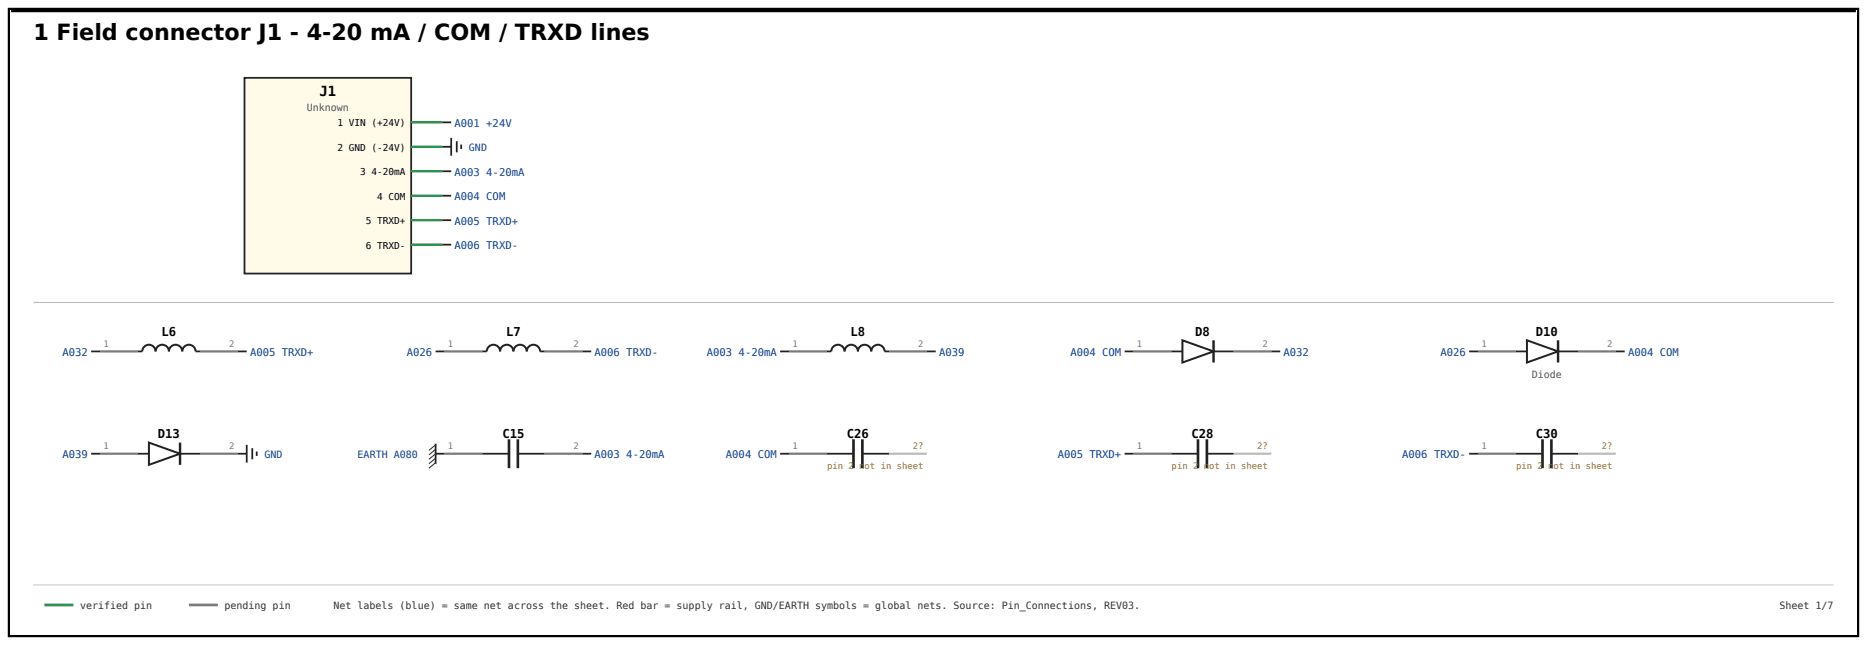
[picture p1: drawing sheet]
<svg xmlns="http://www.w3.org/2000/svg" width="444mm" height="153mm" viewBox="0 0 444 153" stroke-linecap="round" stroke-linejoin="round" font-family="sans-serif">
<path d="M2.1 2.1h440.3v149.2h-440.3z" fill="none" stroke="#000" stroke-width=".53"/>
<path d="M58.2 18.5h39.7v46.6h-39.7z" fill="#fffbe8" stroke="#222" stroke-width=".42"/>
<path d="M97.9 29.1h7.4M97.9 34.9h7.4M97.9 40.7h7.4M97.9 46.6h7.4M97.9 52.4h7.4M97.9 58.2h7.4" fill="none" stroke="#1a8f3c" stroke-width=".53"/>
<g fill="none" stroke="#222" stroke-width=".42">
<path d="M105.3 29.1h2.1M105.3 34.9h2.1M107.4 32.8v4.2M108.7 33.6v2.6M109.8 34.4v1.1M105.3 40.7h2.1M105.3 46.6h2.1M105.3 52.4h2.1M105.3 58.2h2.1M21.7 83.6h2.1M32.8 83.6h1.1M46.6 83.6h1"/>
<path d="M56.6 83.6h2.1M103.7 83.6h2.1M114.8 83.6h1.1M128.6 83.6h1M138.6 83.6h2.2M185.7 83.6h2.2M196.8 83.6h1.1M210.6 83.6h1.1M220.7 83.6h2.1"/>
</g>
<path d="M7.9 72h428.7" fill="none" stroke="#bbb" stroke-width=".26"/>
<path d="M23.8 83.6h9M47.6 83.6h9M105.8 83.6h9M129.6 83.6h9M187.9 83.6h8.9M211.7 83.6h9M269.9 83.6h9M293.7 83.6h9" fill="none" stroke="#7a7a7a" stroke-width=".53"/>
<path d="M33.9 83.6a1.59 1.59 0 0 1 1.6-1.6 1.59 1.59 0 0 1 1.5 1.6 1.59 1.59 0 0 1 1.6-1.6 1.59 1.59 0 0 1 1.6 1.6 1.59 1.59 0 0 1 1.6-1.6 1.59 1.59 0 0 1 1.6 1.6 1.59 1.59 0 0 1 1.6-1.6 1.59 1.59 0 0 1 1.6 1.6M115.9 83.6a1.59 1.59 0 0 1 1.6-1.6 1.59 1.59 0 0 1 1.6 1.6 1.59 1.59 0 0 1 1.5-1.6 1.59 1.59 0 0 1 1.6 1.6 1.59 1.59 0 0 1 1.6-1.6 1.59 1.59 0 0 1 1.6 1.6 1.59 1.59 0 0 1 1.6-1.6 1.59 1.59 0 0 1 1.6 1.6M197.9 83.6a1.59 1.59 0 0 1 1.6-1.6 1.59 1.59 0 0 1 1.6 1.6 1.59 1.59 0 0 1 1.6-1.6 1.59 1.59 0 0 1 1.6 1.6 1.59 1.59 0 0 1 1.5-1.6 1.59 1.59 0 0 1 1.6 1.6 1.59 1.59 0 0 1 1.6-1.6 1.59 1.59 0 0 1 1.6 1.6" fill="none" stroke="#222" stroke-width=".48"/>
<path d="M281.5 81l7.4 2.6-7.4 2.7z" fill="#fff" stroke="#222" stroke-width=".48"/>
<path d="M288.9 81v5.3" fill="none" stroke="#222" stroke-width=".58"/>
<path d="M267.8 83.6h2.1M278.9 83.6h2.6M288.9 83.6h4.8M302.7 83.6h2.1" fill="none" stroke="#222" stroke-width=".42"/>
<path d="M351.9 83.6h9M375.7 83.6h9" fill="none" stroke="#7a7a7a" stroke-width=".53"/>
<path d="M363.5 81l7.4 2.6-7.4 2.7z" fill="#fff" stroke="#222" stroke-width=".48"/>
<path d="M370.9 81v5.3" fill="none" stroke="#222" stroke-width=".58"/>
<path d="M349.8 83.6h2.1M360.9 83.6h2.6M370.9 83.6h4.8M384.7 83.6h2.1" fill="none" stroke="#222" stroke-width=".42"/>
<path d="M23.8 107.9h9M47.6 107.9h9" fill="none" stroke="#7a7a7a" stroke-width=".53"/>
<path d="M35.5 105.3l7.4 2.6-7.4 2.7z" fill="#fff" stroke="#222" stroke-width=".48"/>
<path d="M42.9 105.3v5.3" fill="none" stroke="#222" stroke-width=".58"/>
<g fill="none" stroke="#222" stroke-width=".42">
<path d="M21.7 107.9h2.1M32.8 107.9h2.7M42.9 107.9h4.7M56.6 107.9h2.1M58.7 105.8v4.3M60.1 106.6v2.7M61.1 107.4v1.1M103.7 107.9h2.1M103.7 105.6v4.7M114.8 107.9h6.4M123.3 107.9h6.3M138.6 107.9h2.2"/>
<path d="M185.7 107.9h2.2M196.8 107.9h6.4M205.3 107.9h6.4M267.8 107.9h2.1M278.9 107.9h6.3M287.3 107.9h6.4M349.8 107.9h2.1M360.9 107.9h6.3M369.4 107.9h6.3"/>
</g>
<path d="M105.8 107.9h9M129.6 107.9h9M187.9 107.9h8.9M269.9 107.9h9M351.9 107.9h9" fill="none" stroke="#7a7a7a" stroke-width=".53"/>
<path d="M121.2 104.5v6.9M123.3 104.5v6.9M203.2 104.5v6.9M205.3 104.5v6.9M285.2 104.5v6.9M287.3 104.5v6.9M367.2 104.5v6.9M369.4 104.5v6.9" fill="none" stroke="#222" stroke-width=".63" stroke-linecap="butt"/>
<path d="M102.1 107.2l1.6-1.4zM102.1 108.2l1.6-1.3zM102.1 109.3l1.6-1.4zM102.1 110.3l1.6-1.3zM102.1 111.4l1.6-1.3z" fill="#000" stroke="#333" stroke-width=".26"/>
<path d="M211.7 107.9h9M293.7 107.9h9M375.7 107.9h9" fill="none" stroke="#bbb" stroke-width=".53"/>
<path d="M7.9 139.2h428.7" fill="none" stroke="#ccc" stroke-width=".26"/>
<path d="M10.6 143.9h6.9" fill="none" stroke="#1a8f3c" stroke-width=".63" stroke-linecap="butt"/>
<path d="M45 143.9h6.9" fill="none" stroke="#7a7a7a" stroke-width=".63" stroke-linecap="butt"/>
<path d="M2.6 2.6h439.3" fill="none" stroke="#000" stroke-width=".53"/>
<text font-size="5.3" x="7.9" y="9.5">1 Field connector J1 - 4-20 mA / COM / TRXD lines</text>
<text font-size="3.3" x="76.1" y="22.8">J1</text>
<g font-size="2.9">
<text x="38.5" y="79.9">L6</text>
<text x="120.5" y="79.9">L7</text>
<text x="202.5" y="79.9">L8</text>
<text x="284.5" y="79.9">D8</text>
<text x="365.7" y="79.9">D10</text>
<text x="37.6" y="104.2">D13</text>
<text x="119.6" y="104.2">C15</text>
<text x="201.6" y="104.2">C26</text>
<text x="283.7" y="104.2">C28</text>
<text x="365.7" y="104.2">C30</text>
</g>
<g font-size="2.5" fill="#0b3d91">
<text x="108.2" y="30.2">A001 +24V</text>
<text x="108.2" y="41.8">A003 4-20mA</text>
<text x="108.2" y="47.6">A004 COM</text>
<text x="108.2" y="53.4">A005 TRXD+</text>
<text x="108.2" y="59.3">A006 TRXD-</text>
<text x="14.8" y="84.7">A032</text>
<text x="59.5" y="84.7">A005 TRXD+</text>
<text x="96.9" y="84.7">A026</text>
<text x="141.6" y="84.7">A006 TRXD-</text>
<text x="168.3" y="84.7">A003 4-20mA</text>
<text x="223.6" y="84.7">A039</text>
<text x="254.9" y="84.7">A004 COM</text>
<text x="305.6" y="84.7">A032</text>
<text x="342.9" y="84.7">A026</text>
<text x="387.6" y="84.7">A004 COM</text>
<text x="14.8" y="109">A039</text>
<text x="141.6" y="109">A003 4-20mA</text>
<text x="172.8" y="109">A004 COM</text>
<text x="251.8" y="109">A005 TRXD+</text>
<text x="333.9" y="109">A006 TRXD-</text>
</g>
<g font-size="2.4" fill="#555">
<text x="73" y="26.5">Unknown</text>
<text x="364.7" y="90">Diode</text>
</g>
<g font-size="2.4" fill="#0b3d91">
<text x="111.7" y="36">GND</text>
<text x="63" y="109">GND</text>
<text x="85.1" y="109">EARTH A080</text>
</g>
<g font-size="2.4" fill="#333">
<text x="19" y="145">verified pin</text>
<text x="53.4" y="145">pending pin</text>
<text x="79.4" y="145">Net labels (blue) = same net across the sheet. Red bar = supply rail, GND/EARTH symbols = global nets. Source: Pin_Connections, REV03.</text>
<text x="423.7" y="145">Sheet 1/7</text>
</g>
<g font-size="2.2">
<text x="80.3" y="30">1 VIN (+24V)</text>
<text x="80.3" y="35.9">2 GND (-24V)</text>
<text x="85.7" y="41.7">3 4-20mA</text>
<text x="89.8" y="47.5">4 COM</text>
<text x="87.1" y="53.3">5 TRXD+</text>
<text x="87.1" y="59.1">6 TRXD-</text>
</g>
<g font-size="2.1" fill="#777">
<text x="24.6" y="82.5">1</text>
<text x="54.6" y="82.5">2</text>
<text x="106.6" y="82.5">1</text>
<text x="136.6" y="82.5">2</text>
<text x="188.6" y="82.5">1</text>
<text x="218.6" y="82.5">2</text>
<text x="270.7" y="82.5">1</text>
<text x="300.6" y="82.5">2</text>
<text x="352.7" y="82.5">1</text>
<text x="382.6" y="82.5">2</text>
<text x="24.6" y="106.9">1</text>
<text x="54.6" y="106.9">2</text>
<text x="106.6" y="106.9">1</text>
<text x="136.6" y="106.9">2</text>
<text x="188.6" y="106.9">1</text>
<text x="270.7" y="106.9">1</text>
<text x="352.7" y="106.9">1</text>
</g>
<g font-size="2.1" fill="#b36b00">
<text x="217.3" y="106.9">2?</text>
<text x="299.3" y="106.9">2?</text>
<text x="381.4" y="106.9">2?</text>
<text x="196.9" y="111.7">pin 2 not in sheet</text>
<text x="279" y="111.7">pin 2 not in sheet</text>
<text x="361" y="111.7">pin 2 not in sheet</text>
</g>
</svg>
